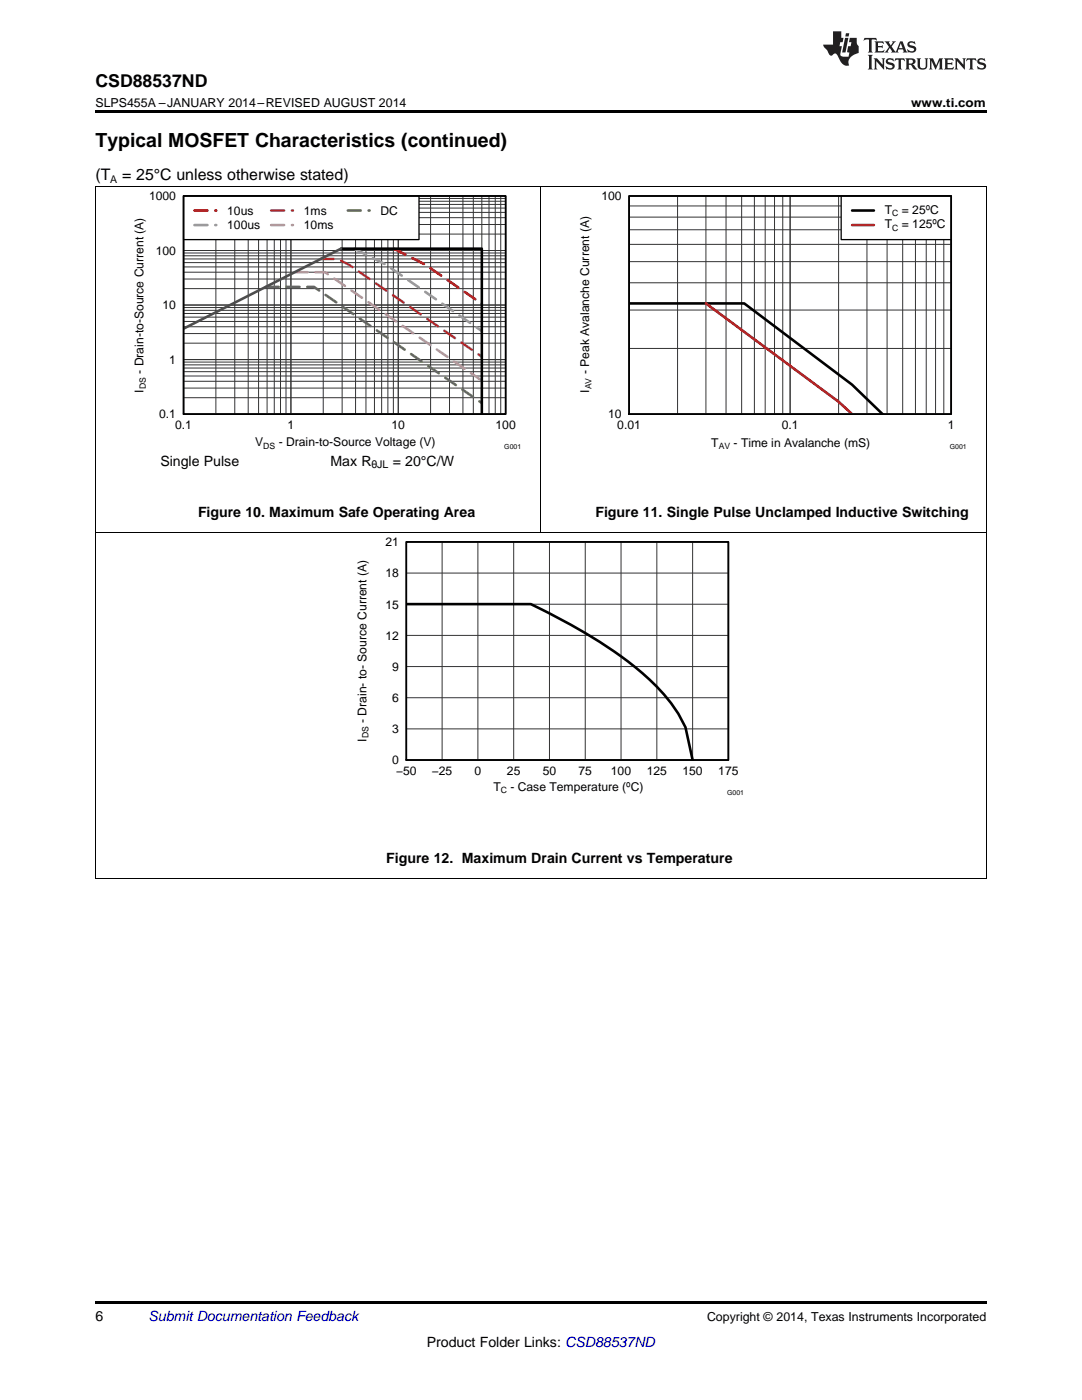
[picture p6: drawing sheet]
<svg xmlns="http://www.w3.org/2000/svg" width="216mm" height="279mm" viewBox="0 0 216 279" stroke-linecap="round" stroke-linejoin="round" font-family="sans-serif">
<path d="M19 259.7h177.8v.5h-177.8z" fill="#000"/>
<path d="M19.1 37.2v138.1M107.9 37.2v69.1M196.8 37.2v138.1M19 106.2h177.8M19 175.3h177.8" fill="none" stroke="#000" stroke-width=".2"/>
<path d="M36.6 39.1h64.3v43.5h-64.3zM81.1 108.1h64.2v43.6h-64.2z" fill="none" stroke="#000" stroke-width=".26"/>
<g fill="none" stroke="#333" stroke-width=".2">
<path d="M36.6 39.1h64.3v43.5h-64.3zM36.6 39.6h64.3M43.1 39.1v43.5M46.8 39.1v43.5M49.5 39.1v43.5M51.6 39.1v43.5M53.3 39.1v43.5M54.7 39.1v43.5M56 39.1v43.5M57.1 39.1v43.5M58 39.1v43.5M64.5 39.1v43.5"/>
<path d="M68.3 39.1v43.5M70.9 39.1v43.5M73 39.1v43.5M74.7 39.1v43.5M76.2 39.1v43.5M77.4 39.1v43.5M78.5 39.1v43.5M79.5 39.1v43.5M85.9 39.1v43.5M89.7 39.1v43.5M92.4 39.1v43.5M94.4 39.1v43.5"/>
<path d="M96.1 39.1v43.5M97.6 39.1v43.5M98.8 39.1v43.5M99.9 39.1v43.5M36.6 57.6h64.3M36.6 55.7h64.3M36.6 54.3h64.3M36.6 53.3h64.3M36.6 52.4h64.3M36.6 51.7h64.3M36.6 51h64.3M36.6 50.5h64.3"/>
<path d="M36.6 50h64.3M36.6 46.7h64.3M36.6 44.8h64.3M36.6 43.4h64.3M36.6 42.4h64.3M36.6 41.5h64.3M36.6 40.8h64.3M36.6 40.2h64.3M36.6 79.4h64.3M36.6 77.5h64.3M36.6 76.1h64.3M36.6 75h64.3"/>
<path d="M36.6 74.2h64.3M36.6 73.5h64.3M36.6 72.8h64.3M36.6 72.3h64.3M36.6 71.8h64.3M36.6 68.5h64.3M36.6 66.6h64.3M36.6 65.2h64.3M36.6 64.2h64.3M36.6 63.3h64.3M36.6 62.6h64.3M36.6 61.9h64.3"/>
<path d="M36.6 61.4h64.3M36.6 60.9h64.3M81.1 108.1h64.2v43.6h-64.2zM81.1 114.4h64.2M88.2 108.1v43.6M95.4 108.1v43.6M102.5 108.1v43.6M109.6 108.1v43.6M116.8 108.1v43.6M123.9 108.1v43.6M131.1 108.1v43.6M138.2 108.1v43.6"/>
<path d="M81.1 139.2h64.2M81.1 133h64.2M81.1 126.8h64.2M81.1 120.6h64.2M81.1 145.5h64.2"/>
</g>
<path d="M68 49.6h28.1v33.1M81 120.6h24.9a96.1 96.1 0 0 1 23.7 15.1 31.2 31.2 0 0 1 7.2 9.4l1.4 6.6" fill="none" stroke="#000" stroke-width=".52"/>
<path d="M81.1 108.1h64.2v43.6h-64.2z" fill="none" stroke="#000" stroke-width=".35"/>
<path d="M78.6 49.6l6.3 3.2 11.2 7.8" fill="none" stroke="#f00" stroke-width=".52" stroke-dasharray="2.6 1.6"/>
<path d="M70.7 49.6l6.3 3.2 19.1 13.3" fill="none" stroke="#999" stroke-width=".52" stroke-dasharray="2.6 1.6"/>
<path d="M64 51.7h3.4l2.2 1.1 26.5 18.4" fill="none" stroke="#cd6839" stroke-width=".52" stroke-dasharray="2.6 1.6"/>
<path d="M58.8 54.3h6.1l31.2 21.7" fill="none" stroke="#cd69c9" stroke-width=".52" stroke-dasharray="2.6 1.6"/>
<path d="M53 57.3h9.7l33.4 23.1" fill="none" stroke="#6e8b3d" stroke-width=".52" stroke-dasharray="2.6 1.6"/>
<path d="M68 49.6l-31.4 16" fill="none" stroke="#4d4d4d" stroke-width=".52"/>
<path d="M36.6 39.1h47v8.7h-47z" fill="#fff"/>
<path d="M36.6 39.1h47v8.7h-47zM125.5 39.1h64.3v43.5h-64.3z" fill="none" stroke="#000" stroke-width=".26"/>
<path d="M38.8 42h4.4" fill="none" stroke="#f00" stroke-width=".52" stroke-dasharray="2.6 1.6"/>
<path d="M38.8 44.9h4.4" fill="none" stroke="#999" stroke-width=".52" stroke-dasharray="2.6 1.6"/>
<path d="M54.1 42h4.4" fill="none" stroke="#cd6839" stroke-width=".52" stroke-dasharray="2.6 1.6"/>
<path d="M54.1 44.9h4.4" fill="none" stroke="#cd69c9" stroke-width=".52" stroke-dasharray="2.6 1.6"/>
<path d="M69.4 42h4.4" fill="none" stroke="#6e8b3d" stroke-width=".52" stroke-dasharray="2.6 1.6"/>
<path d="M36.6 39.1h64.3v43.5h-64.3z" fill="none" stroke="#000" stroke-width=".35"/>
<g fill="none" stroke="#333" stroke-width=".2">
<path d="M125.5 39.1h64.3v43.5h-64.3zM135.2 39.1v43.5M140.9 39.1v43.5M144.9 39.1v43.5M148 39.1v43.5M150.5 39.1v43.5M152.7 39.1v43.5M154.5 39.1v43.5M156.2 39.1v43.5M157.7 39.1v43.5M167.3 39.1v43.5M173 39.1v43.5"/>
<path d="M177 39.1v43.5M180.1 39.1v43.5M182.7 39.1v43.5M184.8 39.1v43.5M186.7 39.1v43.5M188.3 39.1v43.5M125.5 56.4h64.3M125.5 52.2h64.3M125.5 48.8h64.3M125.5 45.9h64.3M125.5 43.3h64.3M125.5 41.1h64.3"/>
<path d="M125.5 69.5h64.3M125.5 61.9h64.3"/>
</g>
<path d="M125.5 60.6h23l21.5 16.2 6.2 5.9" fill="none" stroke="#000" stroke-width=".52"/>
<path d="M140.9 60.6l26.4 19.6 2.8 2.5" fill="none" stroke="#f00" stroke-width=".52"/>
<path d="M167.8 39.1h22v8.7h-22z" fill="#fff"/>
<path d="M167.8 39.1h22v8.7h-22z" fill="none" stroke="#000" stroke-width=".26"/>
<path d="M170 42h4.4" fill="none" stroke="#000" stroke-width=".52"/>
<path d="M170 44.9h4.4" fill="none" stroke="#f00" stroke-width=".52"/>
<path d="M125.5 39.1h64.3v43.5h-64.3z" fill="none" stroke="#000" stroke-width=".35"/>
<path d="M19 37.2h177.8" fill="none" stroke="#000" stroke-width=".2"/>
<path d="M19 22h177.8v.5h-177.8z" fill="#000"/>
<g fill="#231f20">
<path d="M172.5 7.6l-.1 .5 .4-.2h.6v.1v2.1l-.2 .4h.9l-.2-.4v-2.1l.1-.1h.5l.5 .2-.2-.5zM174.5 8.3l.2 .3v1.5l-.2 .4h1.8l.2-.6a1.04 1.04 0 0 1-1.3 .2v-.7h.6l.3 .2v-.6l-.3 .2h-.6v-.6l.8-.1 .4 .3-.2-.5zM176.5 8.3l.9 1.1-.9 1.1h.8l-.2-.2 .4-.7 .5 .7-.2 .2h1.5l-.2-.2 .2-.4h.9l.1 .4-.2 .2h1l-.3-.3-.7-1.9h-.5l-.9 2-.8-1 .9-1h-.8l.1 .3-.4 .5-.3-.6 .1-.2zM179.7 8.6l.4 1h-.7zM181.3 8.4a.63 .63 0 0 0-.2 .7 .63 .63 0 0 0 .6 .4l.6 .2 .1 .2a.75 .75 0 0 1-.7 .4 .75 .75 0 0 1-.6-.5l.1 .7 .1-.1a1.11 1.11 0 0 0 1.5-.6 1.13 1.13 0 0 0-1.2-.8l-.1-.4a1.04 1.04 0 0 1 1.2 .2l-.2-.5-.2 .1-.4-.2zM173.2 10.9l.2 .4v2.2l-.2 .4h1l-.3-.4v-2.2l.3-.4zM174.3 11.6l.3 .4v1.5l-.3 .4h.8l-.2-.4v-1.3l1.5 1.7v-1.9l.2-.4h-.7l.2 .4v.9l-1.1-1.3zM177 11.8a.62 .62 0 0 0-.2 .7 .62 .62 0 0 0 .6 .4l.6 .1 .1 .3a.76 .76 0 0 1-.7 .3 .76 .76 0 0 1-.7-.4l.2 .7 .1-.1a1.11 1.11 0 0 0 1.5-.6 1.13 1.13 0 0 0-1.2-.8l-.1-.4a1.04 1.04 0 0 1 1.2 .2l-.2-.6-.2 .1-.5-.1zM178.7 11.6l-.2 .6a.61 .61 0 0 1 .8-.3v1.6l-.2 .4h.9l-.2-.4v-1.6a.63 .63 0 0 1 .7 .3l-.1-.6zM180.6 11.6l.3 .4v1.5l-.3 .4h1l-.2-.2-.1-.8 .6 .2a.76 .76 0 0 0 1.2 .7l-1-1a.58 .58 0 0 0 .6-.5 .58 .58 0 0 0-.5-.6zM181.4 11.9h.1a.45 .45 0 0 1 .5 .1 .45 .45 0 0 1 .1 .5l-.8 .2zM182.9 11.6l.2 .2a2.17 2.17 0 0 0 .3 1.9 .99 .99 0 0 0 1.6-.6v-1.1l.2-.4h-.7l.2 .2a1.92 1.92 0 0 1-.2 1.8 .6 .6 0 0 1-.9-.5v-1.1l.2-.4zM185.4 11.6l.2 .4v1.5l-.2 .4h.7l-.2-.4v-1.4l.8 1.8 .8-1.8v1.4l-.2 .4h.9l-.2-.4v-1.5l.2-.4h-.8l-.6 1.5-.6-1.5zM188.4 11.6l.2 .4v1.5l-.2 .4h1.8l.1-.6a1.04 1.04 0 0 1-1.2 .1v-.6h.5l.4 .2v-.6l-.4 .2h-.5v-.7h.8l.3 .3-.1-.6zM190.5 11.6l.2 .4v1.5l-.2 .4h.7l-.2-.4v-1.3l1.5 1.7v-1.9l.2-.4h-.7l.2 .4v.9l-1.1-1.3zM192.9 11.6l-.1 .6a.61 .61 0 0 1 .7-.3l.1 1.6-.3 .4h1l-.3-.4 .1-1.6a.63 .63 0 0 1 .7 .3l-.1-.6zM195.2 11.8a.62 .62 0 0 0-.2 .7 .62 .62 0 0 0 .6 .4l.6 .1 .1 .3a.76 .76 0 0 1-.7 .3 .76 .76 0 0 1-.6-.4l.1 .7 .1-.1a1.11 1.11 0 0 0 1.6-.6 1.13 1.13 0 0 0-1.3-.8l-.1-.4a1.04 1.04 0 0 1 1.2 .2l-.1-.6-.2 .1-.5-.1z"/>
<path d="M166.2 6.3v2.6h-1.9v.4l.8 .9a.91 .91 0 0 0 1 .8 .56 .56 0 0 1 .5-.3 .56 .56 0 0 1 .5 .3l.4 .8a1.53 1.53 0 0 0 1.9 1.2 1.54 1.54 0 0 1 1-2.1l.9-.3v-1.4a1.52 1.52 0 0 1-.4-1.6h-1.3l-.2 .8h.5l-.2 .8h-.5l-.1 1v.2l.4 .1-.2 .8a1.93 1.93 0 0 1-1.6-.3l.3-1.8h-.5l.2-.8h.4l.2-.8h-.4v-1.3zM168.6 7.6l-.6 2.9h.7l.6-2.9zM168.8 6.6l-.1 .7h.6l.2-.7z"/>
</g>
<text font-size="3.9" x="19" y="29.3">Typical MOSFET Characteristics (continued)</text>
<text font-size="3.5" x="19" y="17.3">CSD88537ND</text>
<g font-size="3.2">
<text x="19" y="36">(T</text>
<text x="24.4" y="36">= 25°C unless otherwise stated)</text>
</g>
<g font-size="2.8">
<text x="32" y="92.9">Single Pulse</text>
<text x="65.9" y="92.9">Max R</text>
<text x="78.4" y="92.9">= 20°C/W</text>
<text x="39.5" y="103.3">Figure 10. Maximum Safe Operating Area</text>
<text x="118.8" y="103.3">Figure 11. Single Pulse Unclamped Inductive Switching</text>
<text x="77.1" y="172.3">Figure 12. Maximum Drain Current vs Temperature</text>
<text x="19" y="263.6">6</text>
<text x="85.2" y="268.9">Product Folder Links: CSD88537ND</text>
</g>
<text font-size="2.8" fill="#0000c8" x="29.6" y="263.6">Submit Documentation Feedback</text>
<g font-size="2.5">
<text x="19" y="21.4">SLPS455A –JANUARY 2014–REVISED AUGUST 2014</text>
<text x="181.8" y="21.4">www.ti.com</text>
<text x="141.1" y="263.6">Copyright © 2014, Texas Instruments Incorporated</text>
</g>
<g font-size="2.4">
<text x="29.8" y="40">1000</text>
<text x="120" y="40">100</text>
<text x="45.3" y="42.9">10us</text>
<text x="45.3" y="45.8">100us</text>
<text x="60.6" y="42.9">1ms</text>
<text x="60.6" y="45.8">10ms</text>
<text x="75.9" y="42.9">DC</text>
<text x="176.6" y="42.7">T</text>
<text x="176.6" y="45.6">T</text>
<text x="180" y="42.7">= 25ºC</text>
<text x="180" y="45.6">= 125ºC</text>
<text x="31.1" y="50.9">100</text>
<text x="32.4" y="61.7">10</text>
<text x="28.7" y="74.6" transform="rotate(-90 28.7 74.6)">- Drain-to-Source Current (A)</text>
<text x="33.8" y="72.6">1</text>
<text x="117.6" y="74.7" transform="rotate(-90 117.6 74.7)">- Peak Avalanche Current (A)</text>
<text x="28.7" y="78.3" transform="rotate(-90 28.7 78.3)">I</text>
<text x="31.8" y="83.5">0.1</text>
<text x="117.6" y="78.4" transform="rotate(-90 117.6 78.4)">I</text>
<text x="121.3" y="83.5">10</text>
<text x="34.9" y="85.6">0.1</text>
<text x="50.9" y="89.1">V</text>
<text x="55.6" y="89.1">- Drain-to-Source Voltage (V)</text>
<text x="57.4" y="85.6">1</text>
<text x="78.1" y="85.6">10</text>
<text x="98.9" y="85.6">100</text>
<text x="123.2" y="85.6">0.01</text>
<text x="141.9" y="89.1">T</text>
<text x="146.4" y="89.1">- Time in Avalanche (mS)</text>
<text x="156" y="85.6">0.1</text>
<text x="189.1" y="85.6">1</text>
<text x="76.9" y="109">21</text>
<text x="76.9" y="115.2">18</text>
<text x="76.9" y="121.5">15</text>
<text x="76.9" y="127.7">12</text>
<text x="78.2" y="133.9">9</text>
<text x="78.2" y="140.1">6</text>
<text x="73.1" y="148" transform="rotate(-90 73.1 148)">I</text>
<text x="73.1" y="144.3" transform="rotate(-90 73.1 144.3)">- Drain- to- Source Current (A)</text>
<text x="78.2" y="146.3">3</text>
<text x="78.2" y="152.6">0</text>
<text x="79" y="154.7">−50</text>
<text x="86.2" y="154.7">−25</text>
<text x="94.7" y="154.7">0</text>
<text x="101.2" y="154.7">25</text>
<text x="108.3" y="154.7">50</text>
<text x="115.4" y="154.7">75</text>
<text x="121.9" y="154.7">100</text>
<text x="129" y="154.7">125</text>
<text x="136.2" y="154.7">150</text>
<text x="143.3" y="154.7">175</text>
<text x="98.4" y="157.9">T</text>
<text x="101.8" y="157.9">- Case Temperature (ºC)</text>
</g>
<g font-size="2.1">
<text x="22" y="36.6">A</text>
<text x="74.1" y="93.5">θJL</text>
</g>
<g font-size="1.7">
<text x="178" y="43.1">C</text>
<text x="178" y="46">C</text>
<text x="29.1" y="77.7" transform="rotate(-90 29.1 77.7)">DS</text>
<text x="118" y="77.7" transform="rotate(-90 118 77.7)">AV</text>
<text x="52.5" y="89.5">DS</text>
<text x="143.4" y="89.6">AV</text>
<text x="73.6" y="147.4" transform="rotate(-90 73.6 147.4)">DS</text>
<text x="99.9" y="158.3">C</text>
</g>
<g font-size="1.4">
<text x="100.6" y="89.6">G001</text>
<text x="189.5" y="89.6">G001</text>
<text x="145.1" y="158.6">G001</text>
</g>
</svg>
